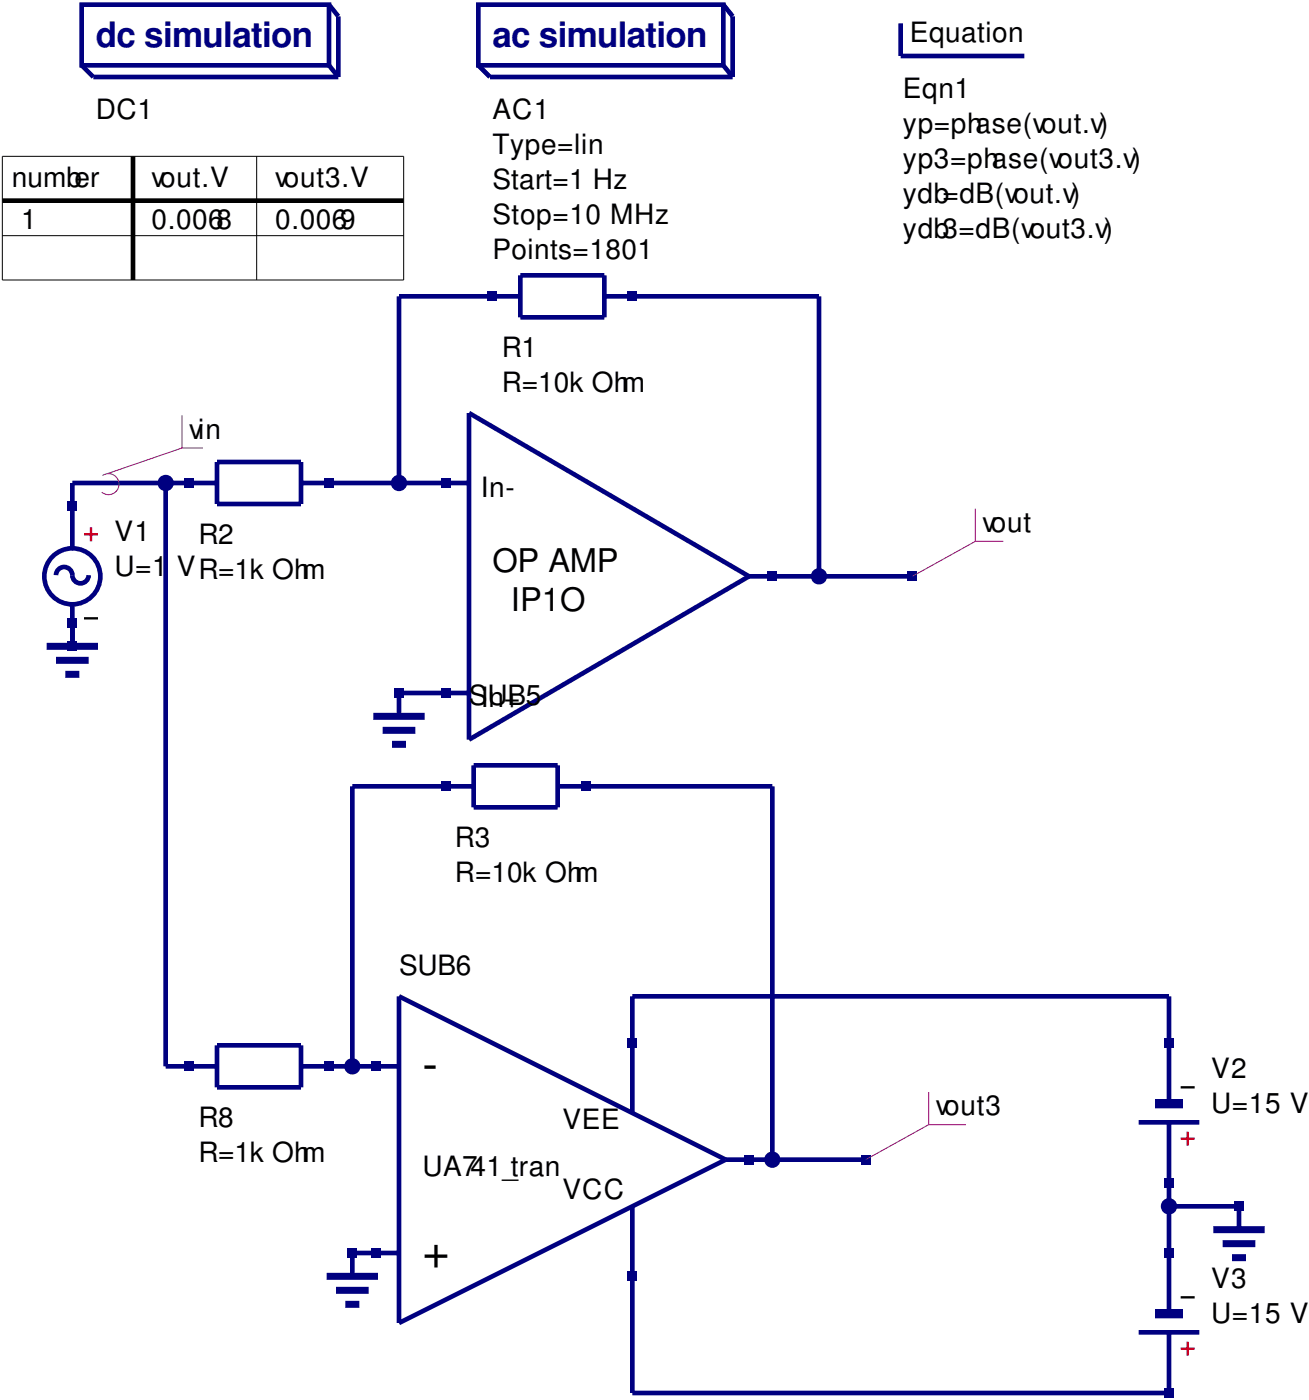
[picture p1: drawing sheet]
<svg xmlns="http://www.w3.org/2000/svg" width="198mm" height="212mm" viewBox="0 0 198 212" stroke-linecap="round" stroke-linejoin="round" font-family="sans-serif">
<g fill="none" stroke="#000080" stroke-width=".71" stroke-linecap="butt">
<path d="M12.3 .7h37.4v9.2h-37.4zM12.3 9.9l1.8 1.7h37.1M49.7 9.9l1.5 1.7M49.7 .7l1.5 1.8v9.1M72.3 .7h37.1v9.2h-37.1zM72.3 9.9l1.8 1.7h36.7M109.4 9.9l1.4 1.7M109.4 .7l1.4 1.8v9.1M136.2 3.5v5h18.7M78.7 44.8h-18.4v28.2M78.7 41.6h12.7v6.4h-12.7zM91.4 44.8h32.4v42.3"/>
<path d="M25 73v88.2h7.8M32.8 73h-21.9v9.9M32.8 69.8h12.7v6.4h-12.7zM45.5 73h25.4M70.9 62.4l42.3 24.7-42.3 24.7zM8.5 87a1.23 1.23 0 0 1 1.2-1.3 1.23 1.23 0 0 1 1.2 1.3 1.23 1.23 0 0 0 1.3 1.2 1.23 1.23 0 0 0 1.2-1.2M10.9 91.4v6.3M113.2 87.1h24.7M70.9 104.8h-10.6v3.5M71.6 115.7h12.7v6.4h-12.7zM71.6 118.9h-18.3v42.3M84.3 118.9h32.5v56.4"/>
<path d="M32.8 158h12.7v6.4h-12.7zM60.3 150.6l49.4 24.7-49.4 24.7zM45.5 161.2h14.8M109.7 175.3h21.2M172.2 169.7h9.1M176.7 166.9v-16.3h-81.1v17.7M176.7 169.7v28.9M60.3 189.4h-7v3.6M95.6 182.4v28.2h81.1v-9.2M176.7 182.4h10.6v3.5M172.2 201.4h9.1"/>
<circle cx="10.9" cy="87.1" r="4.2"/>
</g>
<path d="M7.1 97.7h7.7M8.5 99.8h4.9M9.9 102h2.1M56.4 108.3h7.8M57.9 110.4h4.9M59.3 112.5h2.1M49.4 193h7.8M50.8 195.1h4.9M52.2 197.2h2.1M183.4 185.9h7.8M184.9 188h4.9M186.3 190.1h2.1" fill="none" stroke="#000080" stroke-width="1.1" stroke-linecap="butt"/>
<path d="M13.8 79.7v2.1M12.7 80.8h2.1M178.5 172.2h2.1M179.6 171.1v2.1M178.5 203.9h2.1M179.6 202.8v2.2" fill="none" stroke="#f00" stroke-width=".35"/>
<path d="M12.7 93.5h2.1M178.5 164.4h2.1M178.5 196.1h2.1" fill="none" stroke="#000" stroke-width=".35"/>
<path d="M174.6 166.9h4.3M174.6 198.6h4.3" fill="none" stroke="#000080" stroke-width="1.4" stroke-linecap="butt"/>
<path d="M15.5 71.9a1.59 1.59 0 0 1 2.1 .3 1.59 1.59 0 0 1-.1 2.1 1.59 1.59 0 0 1-2.1 .1M27.5 67.7h3.2M27.5 62.8v4.9M27.5 67.7l-11.3 3.9" fill="none" stroke="#800080" stroke-width=".15"/>
<g fill="#000080">
<path d="M10.2 93.5h1.4v1.4h-1.4z" fill-rule="evenodd"/>
<path d="M10.2 75.8h1.4v1.5h-1.4z" fill-rule="evenodd"/>
<path d="M10.2 97h1.4v1.4h-1.4z" fill-rule="evenodd"/>
<path d="M27.9 72.3h1.4v1.4h-1.4z" fill-rule="evenodd"/>
<path d="M49 72.3h1.4v1.4h-1.4z" fill-rule="evenodd"/>
<path d="M73.7 44.1h1.4v1.4h-1.4z" fill-rule="evenodd"/>
<path d="M94.9 44.1h1.4v1.4h-1.4z" fill-rule="evenodd"/>
<circle cx="60.3" cy="73" r="1.06"/>
</g>
<circle cx="60.3" cy="73" r="1.06" fill="none" stroke="#000080" stroke-width=".35"/>
<g fill="#000080">
<path d="M66.7 72.3h1.4v1.4h-1.4z" fill-rule="evenodd"/>
<path d="M66.7 104.1h1.4v1.4h-1.4z" fill-rule="evenodd"/>
<path d="M116.1 86.4h1.4v1.4h-1.4z" fill-rule="evenodd"/>
<path d="M59.6 104.1h1.4v1.4h-1.4z" fill-rule="evenodd"/>
<circle cx="123.8" cy="87.1" r="1.06"/>
</g>
<circle cx="123.8" cy="87.1" r="1.06" fill="none" stroke="#000080" stroke-width=".35"/>
<path d="M137.2 86.4h1.4v1.4h-1.4z" fill-rule="evenodd" fill="#000080"/>
<path d="M147.5 76.9v4.9M147.5 81.8h4.2M147.5 81.8l-9.6 5.3" fill="none" stroke="#800080" stroke-width=".15"/>
<g fill="#000080">
<path d="M27.9 160.5h1.4v1.4h-1.4z" fill-rule="evenodd"/>
<path d="M49 160.5h1.4v1.4h-1.4z" fill-rule="evenodd"/>
<circle cx="25" cy="73" r="1.06"/>
</g>
<circle cx="25" cy="73" r="1.06" fill="none" stroke="#000080" stroke-width=".35"/>
<g fill="#000080">
<path d="M56.1 188.7h1.4v1.4h-1.4z" fill-rule="evenodd"/>
<path d="M56.1 160.5h1.4v1.4h-1.4z" fill-rule="evenodd"/>
<path d="M112.5 174.6h1.4v1.4h-1.4z" fill-rule="evenodd"/>
<path d="M94.9 192.3h1.4v1.4h-1.4z" fill-rule="evenodd"/>
<path d="M94.9 157h1.4v1.4h-1.4z" fill-rule="evenodd"/>
<path d="M66.7 118.2h1.4v1.4h-1.4z" fill-rule="evenodd"/>
<path d="M87.8 118.2h1.5v1.4h-1.5z" fill-rule="evenodd"/>
<circle cx="53.3" cy="161.2" r="1.06"/>
</g>
<circle cx="53.3" cy="161.2" r="1.06" fill="none" stroke="#000080" stroke-width=".35"/>
<circle cx="116.8" cy="175.3" r="1.06" fill="#000080"/>
<circle cx="116.8" cy="175.3" r="1.06" fill="none" stroke="#000080" stroke-width=".35"/>
<path d="M130.2 174.6h1.4v1.4h-1.4z" fill-rule="evenodd" fill="#000080"/>
<path d="M140.4 170h5.7M140.4 165.1v4.9M140.4 170l-9.5 5.3" fill="none" stroke="#800080" stroke-width=".15"/>
<g fill="#000080">
<path d="M52.6 188.7h1.4v1.4h-1.4z" fill-rule="evenodd"/>
<path d="M176 209.9h1.4v1.4h-1.4z" fill-rule="evenodd"/>
<path d="M176 188.7h1.4v1.4h-1.4z" fill-rule="evenodd"/>
<path d="M176 178.2h1.4v1.4h-1.4z" fill-rule="evenodd"/>
<path d="M176 157h1.4v1.4h-1.4z" fill-rule="evenodd"/>
<path d="M186.6 181.7h1.4v1.4h-1.4z" fill-rule="evenodd"/>
<circle cx="176.7" cy="182.4" r="1.06"/>
</g>
<circle cx="176.7" cy="182.4" r="1.06" fill="none" stroke="#000080" stroke-width=".35"/>
<path d="M.4 23.6h60.6v18.7h-60.6zM.4 35.6h60.6M38.8 23.6v18.7" fill="none" stroke="#000" stroke-width=".15"/>
<path d="M.4 30.3h60.6M20.1 23.6v18.7" fill="none" stroke="#000" stroke-width=".71" stroke-linecap="butt"/>
<g font-size="7.1">
<text x="63.9" y="163.3">-</text>
<text x="63.9" y="191.6">+</text>
</g>
<g font-size="5.3" fill="#000080">
<text x="14.5" y="7.1">dc simulation</text>
<text x="74.4" y="7.1">ac simulation</text>
</g>
<g font-size="4.9">
<text x="74.4" y="86.4">OP AMP</text>
<text x="77.3" y="92.4">IP1O</text>
</g>
<g font-size="4.2">
<text x="137.6" y="6.4">Equation</text>
<text x="14.5" y="18">DC1</text>
<text x="74.4" y="18">AC1</text>
<text x="136.5" y="14.8">Eqn1</text>
<text x="74.4" y="23.3">Type=lin</text>
<text x="136.5" y="20.1">yp=phase(vout.v)</text>
<text x="1.8" y="28.2">number</text>
<text x="22.9" y="28.2">vout.V</text>
<text x="41.6" y="28.2">vout3.V</text>
<text x="74.4" y="28.6">Start=1 Hz</text>
<text x="136.5" y="25.4">yp3=phase(vout3.v)</text>
<text x="3.2" y="34.6">1</text>
<text x="22.9" y="34.6">0.0068</text>
<text x="41.6" y="34.6">0.0069</text>
<text x="74.4" y="33.9">Stop=10 MHz</text>
<text x="136.5" y="30.7">ydb=dB(vout.v)</text>
<text x="136.5" y="36">ydb3=dB(vout3.v)</text>
<text x="74.4" y="39.2">Points=1801</text>
<text x="75.8" y="54">R1</text>
<text x="75.8" y="59.3">R=10k Ohm</text>
<text x="28.6" y="66.3">vin</text>
<text x="72.7" y="75.1">In-</text>
<text x="17.3" y="81.8">V1</text>
<text x="30" y="82.2">R2</text>
<text x="148.5" y="80.4">vout</text>
<text x="17.3" y="87.1">U=1 VR=1k Ohm</text>
<text x="70.9" y="106.5">SUB5</text>
<text x="72.7" y="106.9">In+</text>
<text x="68.8" y="128.1">R3</text>
<text x="68.8" y="133.3">R=10k Ohm</text>
<text x="60.3" y="147.5">SUB6</text>
<text x="183.1" y="163">V2</text>
<text x="30" y="170.4">R8</text>
<text x="85" y="170.7">VEE</text>
<text x="141.5" y="168.6">vout3</text>
<text x="183.1" y="168.3">U=15 V</text>
<text x="30" y="175.7">R=1k Ohm</text>
<text x="63.9" y="177.8">UA741_tran</text>
<text x="85" y="181.3">VCC</text>
<text x="183.1" y="194.7">V3</text>
<text x="183.1" y="200">U=15 V</text>
</g>
</svg>
